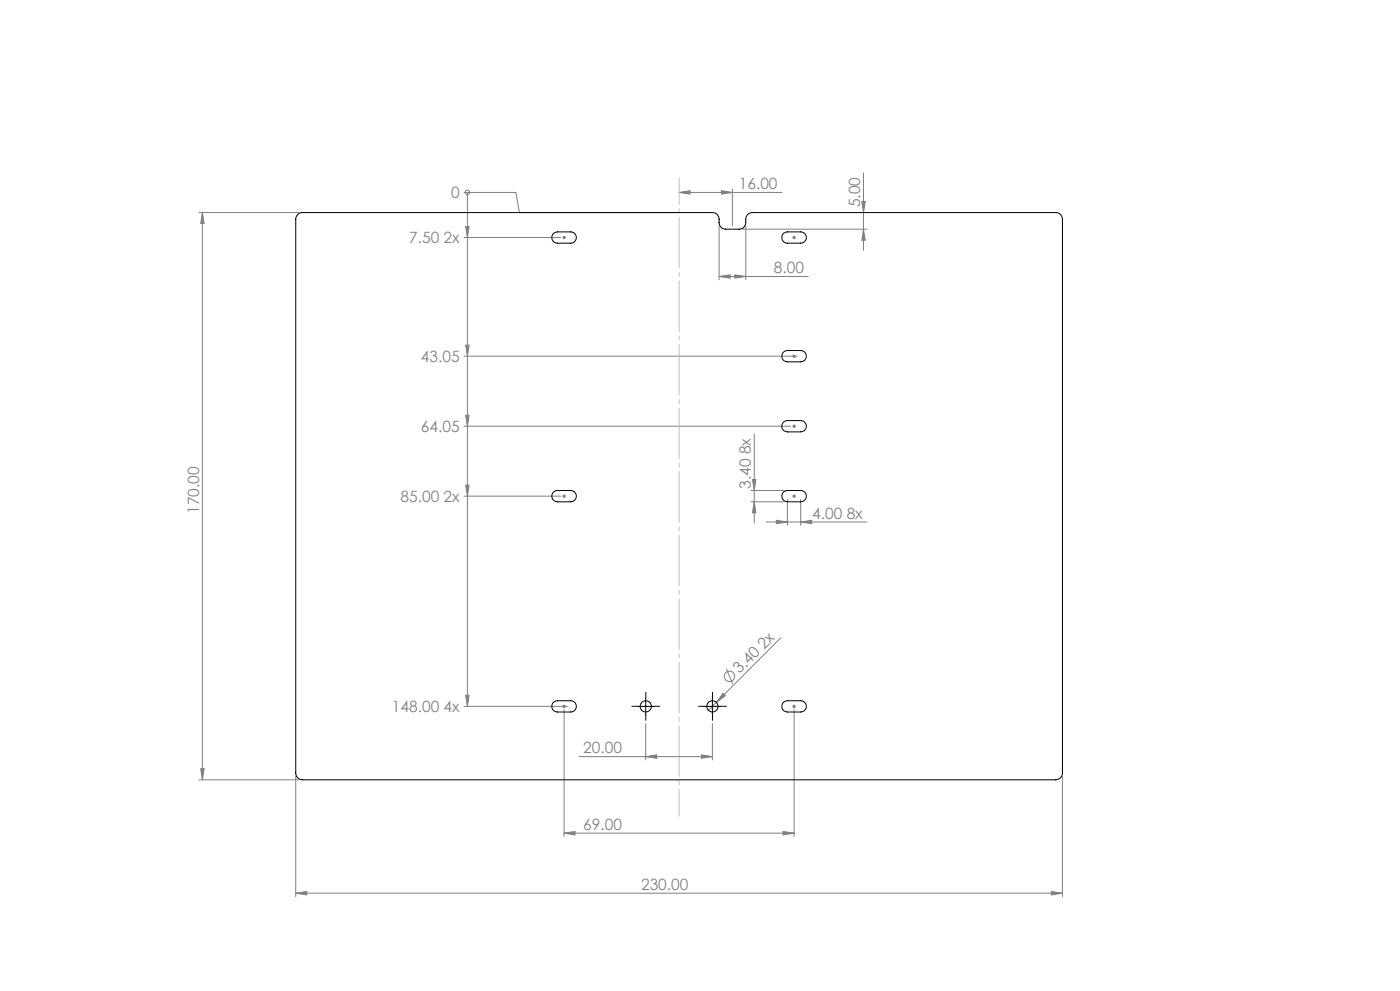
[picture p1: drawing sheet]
<svg xmlns="http://www.w3.org/2000/svg" width="420mm" height="297mm" viewBox="0 0 420 297" stroke-linecap="round" stroke-linejoin="round" font-family="sans-serif">
<g fill="none" stroke="#808080" stroke-width=".3">
<path d="M139.2 57.7h15.6l1 6h47.8M140.2 57.7h.1M140.2 57.7v154M203.7 57.7l3.3-.6v1.1zM203.7 57.7h30.9M216.4 57.1l3.3 .6-3.3 .5zM219.7 56.7v11M259 51.9v23.1M59.7 63.7h30M60.7 63.7v170M60.7 63.7l.5 3.3h-1zM139.2 71.2h29"/>
<path d="M139.7 67.9h1l-.5 3.3zM168.7 71.2h1M168.9 70.8l.7 .7M169.2 70.7v1M169.6 70.8l-.7 .7M215.7 67.7v16.2M222.7 68.7h37.4M223.7 67.7v16.2M237.7 71.2h1M237.9 70.8l.7 .7M238.2 70.7v1M238.6 70.8l-.7 .7"/>
<path d="M258.6 60.4h1l-.6 3.3zM259 68.7l.6 3.3h-1zM215.7 82.9l3.3-.5v1zM215.7 82.9h26.8M220.4 82.4l3.3 .5-3.3 .5zM139.2 106.7h100M139.7 103.4h1l-.5 3.3zM237.9 106.4l.7 .7M238.2 106.3v.9M238.6 106.4l-.7 .7M139.2 127.7h98M139.7 124.5h1l-.5 3.2z"/>
<path d="M226.3 130v26.7M237.7 127.7h1M237.9 127.4l.7 .7M238.2 127.2v1M238.6 127.4l-.7 .7M139.2 148.7h29M139.7 145.4h1l-.5 3.3zM168.7 148.7h1M168.9 148.3l.7 .7M169.2 148.2v1M169.6 148.3l-.7 .7M225.2 147h10"/>
<path d="M225.2 150.4h10M225.7 143.7h1.1l-.5 3.3zM226.3 150.4l.5 3.3h-1.1zM229.9 156.5h30.2M232.9 155.9l3.3 .6-3.3 .4zM236.2 149.7v7.7M237.7 148.7h1M237.9 148.3l.7 .7M238.2 148.2v1M238.6 148.3l-.7 .7M240.2 156.5l3.3-.6v1zM240.2 149.7v7.7"/>
<path d="M234.2 191.2l-21.7 21.7M139.2 211.7h31M139.7 208.4h1l-.5 3.3zM168.9 211.3l.7 .8M169.2 212.7v38M169.2 211.2v1M169.6 211.3l-.7 .8M193.7 216.9v10.8M213.7 216.9v10.8M216.9 207.8l.7 .7-2.7 2zM217.9 200.5l1.9 4.4M237.7 211.7h1"/>
<path d="M237.9 211.3l.7 .8M238.2 212.7v38M238.2 211.2v1M238.6 211.3l-.7 .8M59.7 233.7h30M60.2 230.4h1l-.5 3.3zM88.7 232.7v36M173.7 226.8h40M193.7 226.8l3.3-.6v1.1zM210.4 226.2l3.3 .6-3.3 .5zM318.7 232.7v36M169.2 249.7l3.3-.5v1z"/>
<path d="M169.2 249.7h69M234.9 249.2l3.3 .5-3.3 .5zM88.7 267.7l3.3-.5v1zM88.7 267.7h230M315.4 267.2l3.3 .5-3.3 .5z"/>
<circle cx="140.2" cy="57.7" r=".68"/>
<circle cx="218.8" cy="202.7" r="1.56"/>
</g>
<path d="M203.7 244.6v-191.3" fill="none" stroke="#c0c0c0" stroke-width=".3" stroke-dasharray="15.2 1.3 1.3 1.3" stroke-dashoffset="7.2"/>
<path d="M191.2 211.7h-1.7M193.7 209.2v-1.7M193.7 214.2v1.7M196.2 211.7h1.7M211.2 211.7h-1.7M213.7 209.2v-1.7M213.7 214.2v1.7M216.2 211.7h1.7" fill="none" stroke="#000" stroke-width=".3" stroke-dasharray="15.2 1.3 1.3 1.3"/>
<path d="M191.2 211.7h5M193.7 209.2v5M211.2 211.7h5M213.7 209.2v5" fill="none" stroke="#000" stroke-width=".3"/>
<g fill="#808080">
<path d="M216.9 207.8l.7 .7-2.7 2z"/>
<path d="M139.7 103.4h1l-.5 3.3zM139.7 124.5h1l-.5 3.2zM139.7 208.4h1l-.5 3.3zM139.7 67.9h1l-.5 3.3zM139.7 145.4h1l-.5 3.3zM216.4 57.1l3.3 .6-3.3 .5zM203.7 57.7l3.3-.6v1.1z"/>
<path d="M315.4 267.2l3.3 .5-3.3 .5zM88.7 267.7l3.3-.5v1z"/>
<path d="M193.7 226.8l3.3-.6v1.1zM210.4 226.2l3.3 .6-3.3 .5zM169.2 249.7l3.3-.5v1zM234.9 249.2l3.3 .5-3.3 .5zM232.9 155.9l3.3 .6-3.3 .4zM240.2 156.5l3.3-.6v1z"/>
<path d="M259 68.7l.6 3.3h-1zM258.6 60.4h1l-.6 3.3z"/>
<path d="M60.7 63.7l.5 3.3h-1zM60.2 230.4h1l-.5 3.3zM225.7 143.7h1.1l-.5 3.3zM226.3 150.4l.5 3.3h-1.1z"/>
<path d="M215.7 82.9l3.3-.5v1zM220.4 82.4l3.3 .5-3.3 .5z"/>
</g>
<g fill="none" stroke="#000" stroke-width=".3">
<path d="M89.3 64.3l.7-.5 .7-.1h123a2.22 2.22 0 0 1 2 3 1.99 1.99 0 0 0 2 2h4a2.22 2.22 0 0 0 2-3 1.93 1.93 0 0 1 2-2h91a1.99 1.99 0 0 1 2 2v166a2.05 2.05 0 0 1-2 2h-226a2.05 2.05 0 0 1-2-2v-166l.2-.8zM166.1 69.9l1.1-.4h4a1.69 1.69 0 0 1 1.7 1.7 1.69 1.69 0 0 1-1.7 1.7h-4a1.69 1.69 0 0 1-1.6-1.1 1.69 1.69 0 0 1 .5-1.9zM235.1 69.9l1.1-.4h4a1.69 1.69 0 0 1 1.7 1.7 1.69 1.69 0 0 1-1.7 1.7h-4a1.69 1.69 0 0 1-1.6-1.1 1.69 1.69 0 0 1 .5-1.9zM235.1 105.4l1.1-.3h4a1.69 1.69 0 0 1 1.7 1.6 1.69 1.69 0 0 1-1.7 1.7h-4a1.69 1.69 0 0 1-1.6-1.1 1.69 1.69 0 0 1 .5-1.9zM235.1 126.4l1.1-.4h4a1.69 1.69 0 0 1 1.7 1.7 1.69 1.69 0 0 1-1.7 1.7h-4a1.69 1.69 0 0 1-1.6-1.1 1.69 1.69 0 0 1 .5-1.9zM166.1 147.4l1.1-.4h4a1.69 1.69 0 0 1 1.7 1.7 1.69 1.69 0 0 1-1.7 1.7h-4a1.69 1.69 0 0 1-1.6-1.1 1.69 1.69 0 0 1 .5-1.9zM235.1 147.4l1.1-.4h4a1.69 1.69 0 0 1 1.7 1.7 1.69 1.69 0 0 1-1.7 1.7h-4a1.69 1.69 0 0 1-1.6-1.1 1.69 1.69 0 0 1 .5-1.9zM166.1 210.4l1.1-.4h4a1.69 1.69 0 0 1 1.7 1.7 1.69 1.69 0 0 1-1.7 1.7h-4a1.69 1.69 0 0 1-1.6-1.1 1.69 1.69 0 0 1 .5-1.9zM235.1 210.4l1.1-.4h4a1.69 1.69 0 0 1 1.7 1.7 1.69 1.69 0 0 1-1.7 1.7h-4a1.69 1.69 0 0 1-1.6-1.1 1.69 1.69 0 0 1 .5-1.9z"/>
<circle cx="193.7" cy="211.7" r="1.69"/>
<circle cx="213.7" cy="211.7" r="1.69"/>
</g>
<g font-size="4.7" fill="#808080">
<text x="135.3" y="59.4">0</text>
<text x="221.6" y="56.6">16.00</text>
<text x="258.1" y="62.2" transform="rotate(-90 258.1 62.2)">5.00</text>
<text x="122.7" y="72.9">7.50 2x</text>
<text x="232.2" y="81.8">8.00</text>
<text x="126.3" y="108.5">43.05</text>
<text x="126.3" y="129.5">64.05</text>
<text x="225.3" y="146.5" transform="rotate(-90 225.3 146.5)">3.40 8x</text>
<text x="59.7" y="154" transform="rotate(-90 59.7 154)">170.00</text>
<text x="120.2" y="150.4">85.00 2x</text>
<text x="243.7" y="155.4">4.00 8x</text>
<text x="221.9" y="202.1" transform="rotate(-45 221.9 202.1)">3.40 2x</text>
<text x="117.6" y="213.4">148.00 4x</text>
<text x="175" y="225.7">20.00</text>
<text x="175" y="248.7">69.00</text>
<text x="192.3" y="266.7">230.00</text>
</g>
</svg>
